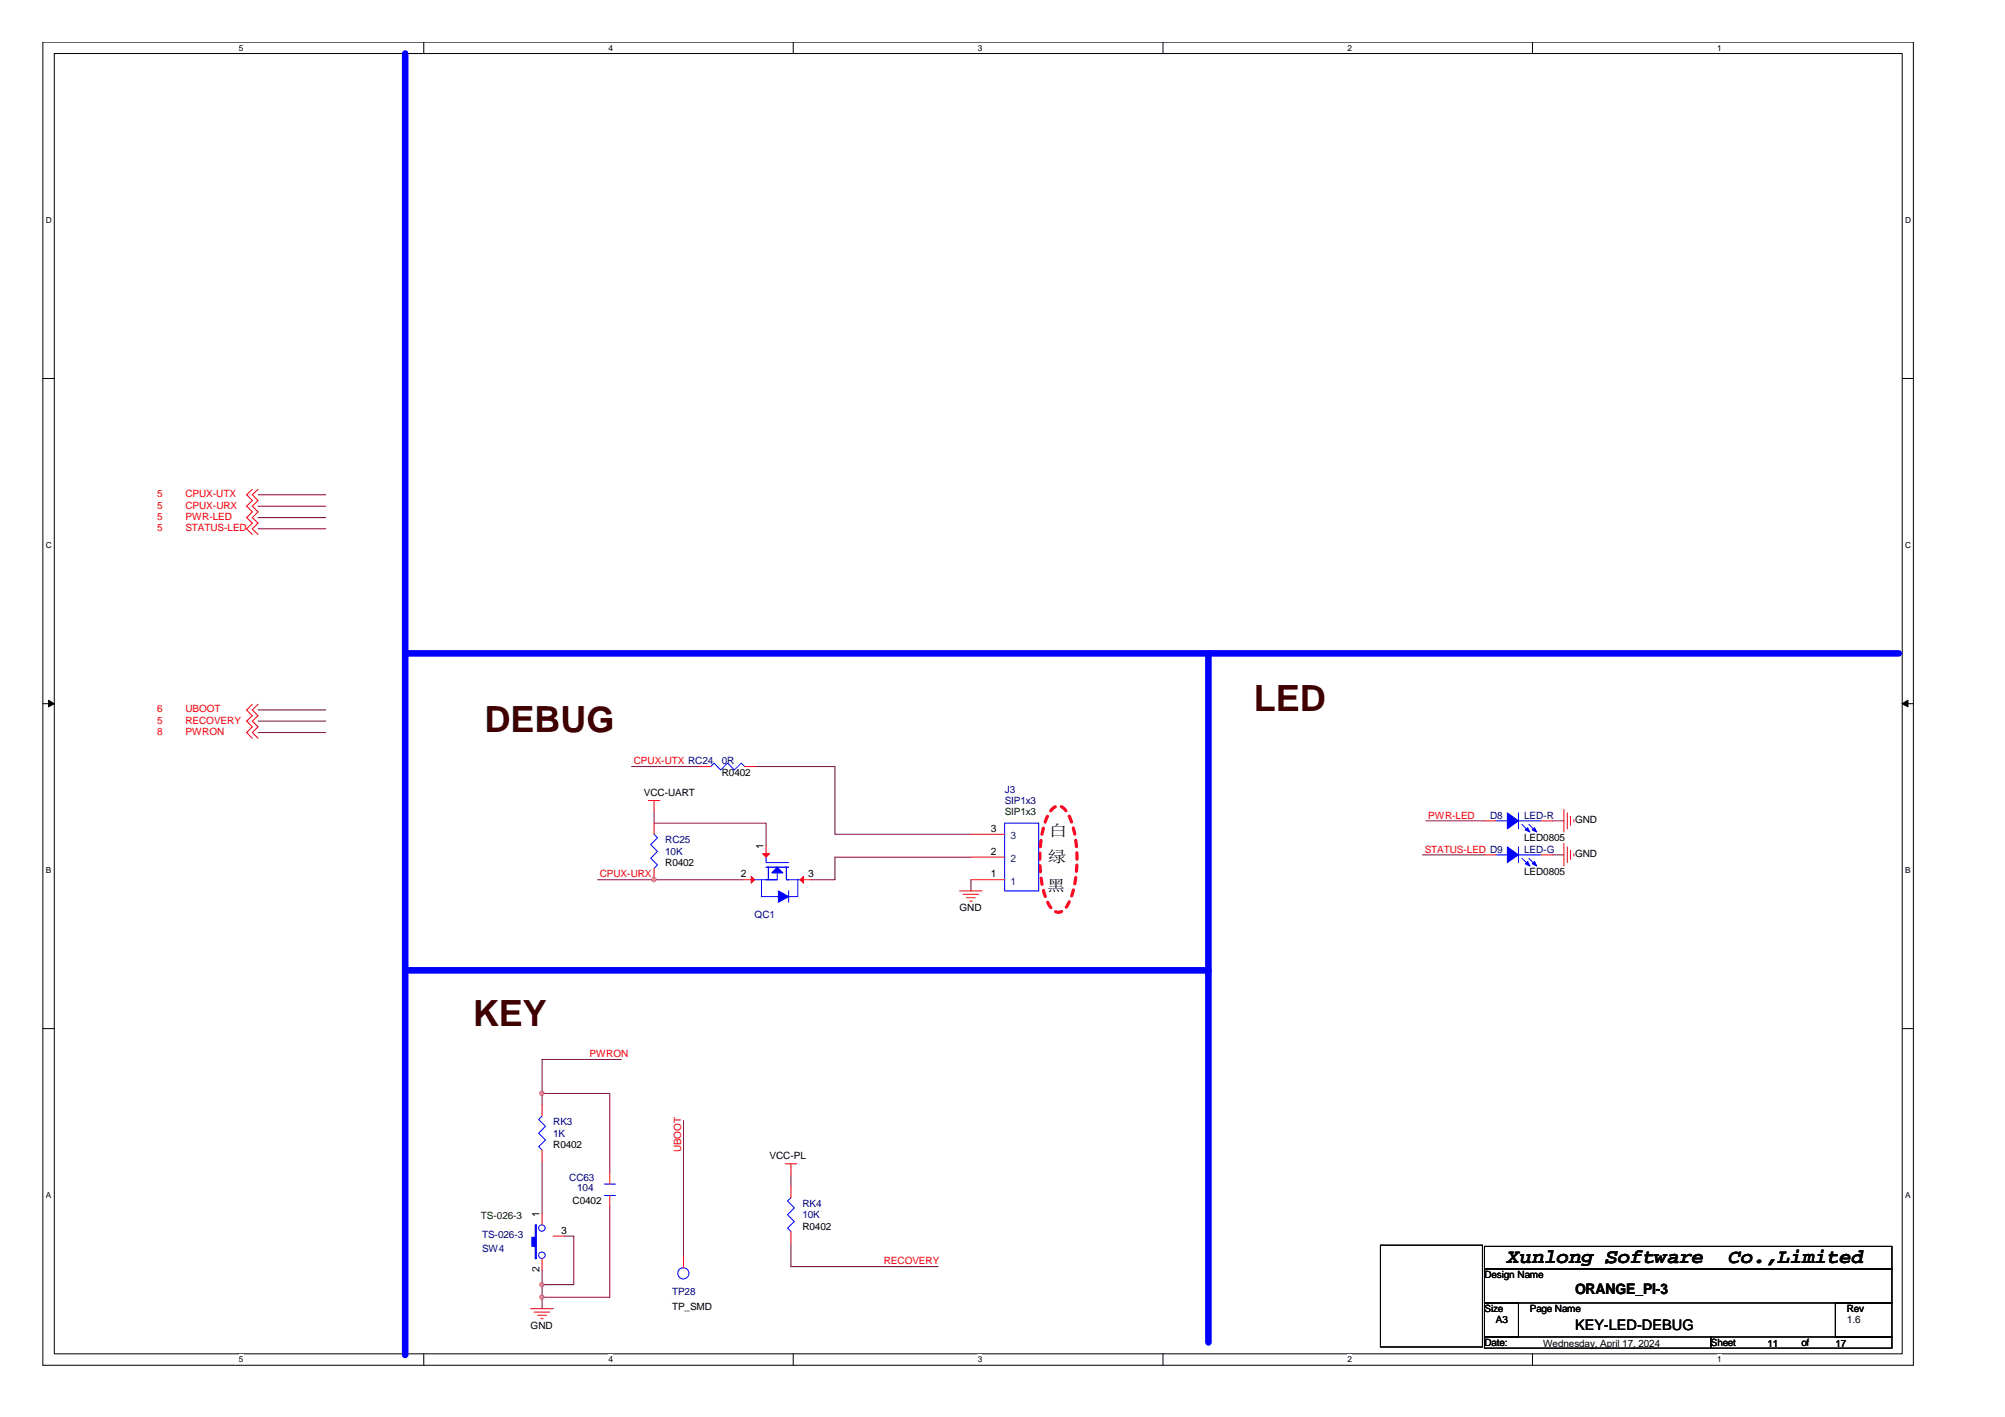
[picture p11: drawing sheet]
<svg xmlns="http://www.w3.org/2000/svg" width="297mm" height="210mm" viewBox="0 0 297 210" stroke-linecap="round" stroke-linejoin="round" font-family="sans-serif">
<path d="M6.3 6.2h277.2v196h-277.1zM8 7.9h273.8v192.6h-273.8z" fill="none" stroke="#000" stroke-width=".15"/>
<g fill="#fff">
<path d="M35.4 6.4h.6v1.4h-.6z"/>
<path d="M35.4 200.7h.6v1.4h-.6z"/>
</g>
<path d="M62.8 6.2v1.7M62.8 200.5v1.7" fill="none" stroke="#000" stroke-width=".15"/>
<g fill="#fff">
<path d="M90.1 6.4h.7v1.4h-.7z"/>
<path d="M90.1 200.7h.7v1.4h-.7z"/>
</g>
<path d="M117.5 6.2v1.7M117.5 200.5v1.7" fill="none" stroke="#000" stroke-width=".15"/>
<g fill="#fff">
<path d="M144.9 6.4h.6v1.4h-.6z"/>
<path d="M144.9 200.7h.6v1.4h-.6z"/>
</g>
<path d="M172.3 6.2v1.7M172.3 200.5v1.7" fill="none" stroke="#000" stroke-width=".15"/>
<g fill="#fff">
<path d="M199.6 6.4h.7v1.4h-.7z"/>
<path d="M199.6 200.7h.7v1.4h-.7z"/>
</g>
<path d="M227 6.2v1.7M227 200.5v1.7" fill="none" stroke="#000" stroke-width=".15"/>
<g fill="#fff">
<path d="M254.4 6.4h.6v1.4h-.6z"/>
<path d="M254.4 200.7h.6v1.4h-.6z"/>
<path d="M6.8 31.9h.8v1.4h-.8z"/>
<path d="M282.2 31.9h.9v1.4h-.9z"/>
<path d="M6.8 80.1h.8v1.4h-.8z"/>
<path d="M282.2 80.1h.9v1.4h-.9z"/>
</g>
<path d="M6.3 56.1h1.7M281.8 56.1h1.7" fill="none" stroke="#000" stroke-width=".15"/>
<g fill="#fff">
<path d="M6.8 128.2h.7v1.4h-.7z"/>
<path d="M282.2 128.2h.8v1.4h-.8z"/>
</g>
<path d="M6.3 104.2h1.7M281.8 104.2h1.7" fill="none" stroke="#000" stroke-width=".15"/>
<g fill="#000" stroke="#000" stroke-width=".15">
<path d="M7.2 103.7l.8 .5-.8 .5z" fill-rule="evenodd"/>
<path d="M281.8 104.2l.9-.5v1z" fill-rule="evenodd"/>
</g>
<g fill="#fff">
<path d="M6.8 176.4h.7v1.4h-.7z"/>
<path d="M282.2 176.4h.8v1.4h-.8z"/>
</g>
<path d="M6.3 152.4h1.7M281.8 152.4h1.7M204.5 184.5h15.1v15h-15.1zM219.9 184.6h60.4v3.4h-60.4zM219.9 188h60.4v5h-60.4zM219.9 193h5.1v5h-5.1zM219.9 198h33.5v1.7h-33.5zM253.4 198h26.9v1.7h-26.9zM271.9 193h8.4v5h-8.4z" fill="none" stroke="#000" stroke-width=".15"/>
<path d="M60 7.9v192.8M60 96.8h221.3M179 96.8v102.1M60 143.7h119" fill="none" stroke="#00f" stroke-width=".97"/>
<path d="M155.9 119.8a1.13 1.13 0 0 1 1.8 0 9 9 0 0 1 1.7 5 17.8 17.8 0 0 1-1 8.8 2.16 2.16 0 0 1-1.6 1.5 2.15 2.15 0 0 1-1.6-1.5 18.5 18.5 0 0 1 0-12.7z" fill="none" stroke="#f00" stroke-width=".47" stroke-dasharray=".9 .9"/>
<g fill="none" stroke="#800040" stroke-width=".15">
<path d="M38.2 73.3h10.1M38.2 75h10.1M38.2 76.7h10.1M38.2 78.3h10.1M38.2 105.2h10.1M38.2 106.8h10.1M38.2 108.5h10.1M93.6 113.6h10M112 113.6h11.7v10h20.1M88.5 130.3h21.7M96.9 120.2v1.7h16.6v3.4M143.8 130.3v1.7"/>
<path d="M143.8 127h-20.1v3.3h-3.5M210.7 126.6h9.2M211.2 121.6h8.7M230 126.6h1.7M230 121.6h1.7M92 156.9h-11.7v5.1M80.3 162h10v11.7M80.3 172.1v7.7M80.3 162v1.7M90.3 178.7v13.5h-10M101.3 166v20.1M117.2 174v1.7"/>
<path d="M80.3 188.1v2.2M80.3 192.2v1.7M80.3 190.3v1.9M83.7 183.1h1.3v7.2h-4.7M117.2 184.1v3.5h21.8"/>
</g>
<g fill="#f0f" stroke="#f0f" stroke-width=".15">
<circle cx="96.9" cy="130.3" r=".32"/>
<circle cx="80.3" cy="162" r=".32"/>
<circle cx="80.3" cy="192.1" r=".32"/>
<circle cx="80.3" cy="190.3" r=".31"/>
</g>
<g fill="none" stroke="#f00" stroke-width=".15">
<path d="M37.4 72.5l-.9 .8 .9 .8-.9 .9 .9 .8-.9 .9 .9 .8-.9 .8 .9 .9M38.2 72.5l-.8 .8 .8 .8-.8 .9 .8 .8-.8 .9 .8 .8-.8 .8 .8 .9M37.4 104.3l-.9 .9 .9 .8-.9 .8 .9 .9-.9 .8 .9 .9M38.2 104.3l-.8 .9 .8 .8-.8 .8 .8 .9-.8 .8 .8 .9M96.1 118.6h1.6M96.9 118.6v1.6M103.6 113.6h1.7M110.3 113.6h1.7M231.7 119.9v3.3M96.9 121.9v1.7M96.9 128.6v1.7M110.2 130.3h1.6"/>
<path d="M113.5 125.3v1.7M118.5 130.3h1.7M142.2 132h3.3M142.7 132.5h2.3M143.2 133h1.3M143.7 133.5h.3M143.8 130.3h5M143.8 127h5M143.8 123.6h5M219.9 126.6h1.7M219.9 121.6h1.7M228.3 126.6h1.7"/>
<path d="M228.3 121.6h1.7M231.7 124.9v3.4M232.2 125.4v2.4M232.2 120.4v2.4M232.7 126v1.3M232.7 120.9v1.4M233.2 126.5v.3M233.2 121.4v.4M80.3 170.4v1.7M80.3 163.7v1.6M80.3 179.8v1.7M90.3 173.7v1.7"/>
<path d="M90.3 177.1v1.6M116.3 172.4h1.7M117.2 172.4v1.6M117.2 175.7v1.7M78.6 193.9h3.4M79.1 194.4h2.3M79.6 194.8h1.4M80.1 195.3h.4M80.3 186.5v1.6M82 183.1h1.7M101.3 186.1v1.7M117.2 182.4v1.7"/>
</g>
<g fill="none" stroke="#00f" stroke-width=".15">
<path d="M105.3 113.6l.5-.6 1 1.1 1-1.1 1 1.1 1-1.1 .5 .6M96.9 123.6l.5 .5-1 1 1 1-1 1 1 1-.5 .5M112.8 130.3v2.5h2.5M113.5 127v.8h3.3M113.5 128.5h3.3M113.8 128.6v1.5M113.8 128.5v1.8M115.1 129.3v1h-3.3M116.5 128.5v1.8h2M116.5 128.6v1.7h.3M116.8 132v1.7M118.2 130.3v2.5h-1.4"/>
<path d="M148.8 121.9h5.1v10.1h-5.1zM221.6 126.6h1.7M221.6 121.6h1.7M225 125.4v2.4M225 126.6h3.3M225 120.4v2.4M225 121.6h3.3M225.5 127.1l1 1M225.5 122.1l1 1M226.5 127.1l1 1M226.5 122.1l1 1M80.3 165.3l-.5 .5 1 1-1 1.1 1 1-1 1 .5 .5"/>
<path d="M89.5 175.4h1.7M89.5 177.1h1.7M117.2 177.4l-.5 .5 1 1-1 1 1 1-1 1 .5 .5M79.3 181.5h.2M79.3 186.5h.2"/>
<circle cx="80.3" cy="181.9" r=".48"/>
<circle cx="80.3" cy="185.9" r=".48"/>
<circle cx="101.2" cy="188.6" r=".83"/>
</g>
<g fill="#00f" stroke="#00f" stroke-width=".15">
<path d="M223.3 125.4l1.7 1.2-1.7 1.2z" fill-rule="evenodd"/>
<path d="M227.3 127.6l.4 .7-.7-.4z" fill-rule="evenodd"/>
<path d="M226.3 127.6l.4 .7-.7-.4z" fill-rule="evenodd"/>
<path d="M115.1 128.5l.9 .8h-1.7z" fill-rule="evenodd"/>
<path d="M115.3 132l1.5 .8-1.5 .9z" fill-rule="evenodd"/>
<path d="M79.3 181.5h.2v5h-.2v-1.9h-.5v-1.3h.5z" fill-rule="evenodd"/>
<path d="M223.3 120.4l1.7 1.2-1.7 1.2z" fill-rule="evenodd"/>
<path d="M227.3 122.6l.4 .6-.7-.2z" fill-rule="evenodd"/>
<path d="M226.3 122.6l.4 .6-.7-.2z" fill-rule="evenodd"/>
</g>
<g fill="#f00" stroke="#f00" stroke-width=".15">
<path d="M113 126.5h1l-.5 .5z" fill-rule="evenodd"/>
<path d="M118.5 130.3l.5-.5v1z" fill-rule="evenodd"/>
<path d="M111.3 129.8l.5 .5-.5 .5z" fill-rule="evenodd"/>
</g>
<g font-size="5.3" fill="#400000">
<text x="185.8" y="105.4">LED</text>
<text x="71.8" y="108.4">DEBUG</text>
<text x="70.1" y="152">KEY</text>
</g>
<g font-size="3">
<text x="223.3" y="187">Xunlong Software</text>
<text x="256.1" y="187">Co.,Limited</text>
</g>
<g font-size="2.3">
<text x="155.4" y="123.8">白</text>
<text x="155.2" y="127.7">绿</text>
<text x="155.1" y="132.1">黑</text>
</g>
<g font-size="2.2">
<text x="233.3" y="191.7">ORANGE_PI-3</text>
<text x="233.3" y="197">KEY-LED-DEBUG</text>
</g>
<g font-size="1.5" fill="#f00">
<text x="23.3" y="73.7">5</text>
<text x="23.3" y="75.3">5</text>
<text x="23.3" y="77">5</text>
<text x="27.5" y="73.7">CPUX-UTX</text>
<text x="27.5" y="75.3">CPUX-URX</text>
<text x="27.5" y="77">PWR-LED</text>
<text x="23.3" y="78.7">5</text>
<text x="27.5" y="78.7">STATUS-LED</text>
<text x="23.3" y="105.5">6</text>
<text x="23.3" y="107.2">5</text>
<text x="27.5" y="105.5">UBOOT</text>
<text x="27.5" y="107.2">RECOVERY</text>
<text x="23.3" y="108.9">8</text>
<text x="27.5" y="108.9">PWRON</text>
<text x="93.9" y="113.2">CPUX-UTX RC24</text>
<text x="211.6" y="121.3">PWR-LED</text>
<text x="88.9" y="130">CPUX-URX</text>
<text x="211.1" y="126.3">STATUS-LED D9</text>
<text x="87.3" y="156.6">PWRON</text>
<text x="100.9" y="170.7" transform="rotate(-90 100.9 170.7)">UBOOT</text>
<text x="130.9" y="187.3">RECOVERY</text>
</g>
<g font-size="1.5" fill="#000080">
<text x="106.9" y="113.2">0R</text>
<text x="148.8" y="117.4">J3</text>
<text x="148.8" y="119.1">SIP1x3</text>
<text x="98.6" y="124.9">RC25</text>
<text x="220.8" y="121.3">D8</text>
<text x="225.8" y="121.3">LED-R</text>
<text x="98.6" y="126.6">10K</text>
<text x="225.8" y="126.3">LED-G</text>
<text x="111.8" y="136">QC1</text>
<text x="82" y="166.7">RK3</text>
<text x="82" y="168.4">1K</text>
<text x="84.3" y="174.9">CC63</text>
<text x="85.5" y="176.4">104</text>
<text x="118.9" y="178.8">RK4</text>
<text x="71.4" y="185.5">SW4</text>
<text x="71.4" y="183.4">TS-026-3</text>
<text x="118.9" y="180.4">10K</text>
<text x="99.6" y="191.8">TP28</text>
</g>
<g font-size="1.5">
<text x="95.4" y="117.9">VCC-UART</text>
<text x="106.9" y="114.9">R0402</text>
<text x="113.1" y="125.8" transform="rotate(-90 113.1 125.8)">1</text>
<text x="146.8" y="123.2">3</text>
<text x="225.8" y="124.6">LED0805</text>
<text x="233.3" y="121.9">GND</text>
<text x="98.6" y="128.3">R0402</text>
<text x="109.8" y="129.9">2</text>
<text x="119.7" y="129.9">3</text>
<text x="146.8" y="129.9">1</text>
<text x="146.8" y="126.6">2</text>
<text x="225.8" y="129.6">LED0805</text>
<text x="233.3" y="127">GND</text>
<text x="142.2" y="135">GND</text>
<text x="82" y="170.1">R0402</text>
<text x="114" y="171.7">VCC-PL</text>
<text x="84.8" y="178.3">C0402</text>
<text x="79.9" y="180.3" transform="rotate(-90 79.9 180.3)">1</text>
<text x="83.1" y="182.7">3</text>
<text x="118.9" y="182.1">R0402</text>
<text x="79.9" y="188.5" transform="rotate(-90 79.9 188.5)">2</text>
<text x="219.9" y="189.3">Design Name</text>
<text x="78.6" y="196.9">GND</text>
<text x="99.6" y="194">TP_SMD</text>
<text x="219.9" y="194.4">Size</text>
<text x="221.6" y="196">A3</text>
<text x="226.7" y="194.4">Page Name</text>
<text x="273.6" y="194.4">Rev</text>
<text x="273.6" y="196">1.6</text>
<text x="219.9" y="199.4">Date:</text>
<text x="228.6" y="199.6">Wednesday, April 17, 2024</text>
<text x="253.4" y="199.4">Sheet</text>
<text x="261.8" y="199.6">11</text>
<text x="266.9" y="199.4">of</text>
<text x="271.9" y="199.6">17</text>
</g>
<g font-size="1.5" fill="#004000">
<text x="148.8" y="120.7">SIP1x3</text>
<text x="71.2" y="180.6">TS-026-3</text>
</g>
<g font-size="1.5" fill="#004080">
<text x="149.7" y="124.3">3</text>
<text x="149.7" y="131">1</text>
<text x="149.7" y="127.7">2</text>
</g>
<g font-size="1.2">
<text x="35.4" y="7.5">5</text>
<text x="90.1" y="7.5">4</text>
<text x="144.9" y="7.5">3</text>
<text x="199.6" y="7.5">2</text>
<text x="254.4" y="7.5">1</text>
<text x="6.8" y="33.1">D</text>
<text x="282.2" y="33.1">D</text>
<text x="6.8" y="81.2">C</text>
<text x="282.2" y="81.2">C</text>
<text x="6.8" y="129.4">B</text>
<text x="282.2" y="129.4">B</text>
<text x="6.8" y="177.5">A</text>
<text x="282.2" y="177.5">A</text>
<text x="35.4" y="201.8">5</text>
<text x="90.1" y="201.8">4</text>
<text x="144.9" y="201.8">3</text>
<text x="199.6" y="201.8">2</text>
<text x="254.4" y="201.8">1</text>
</g>
</svg>
